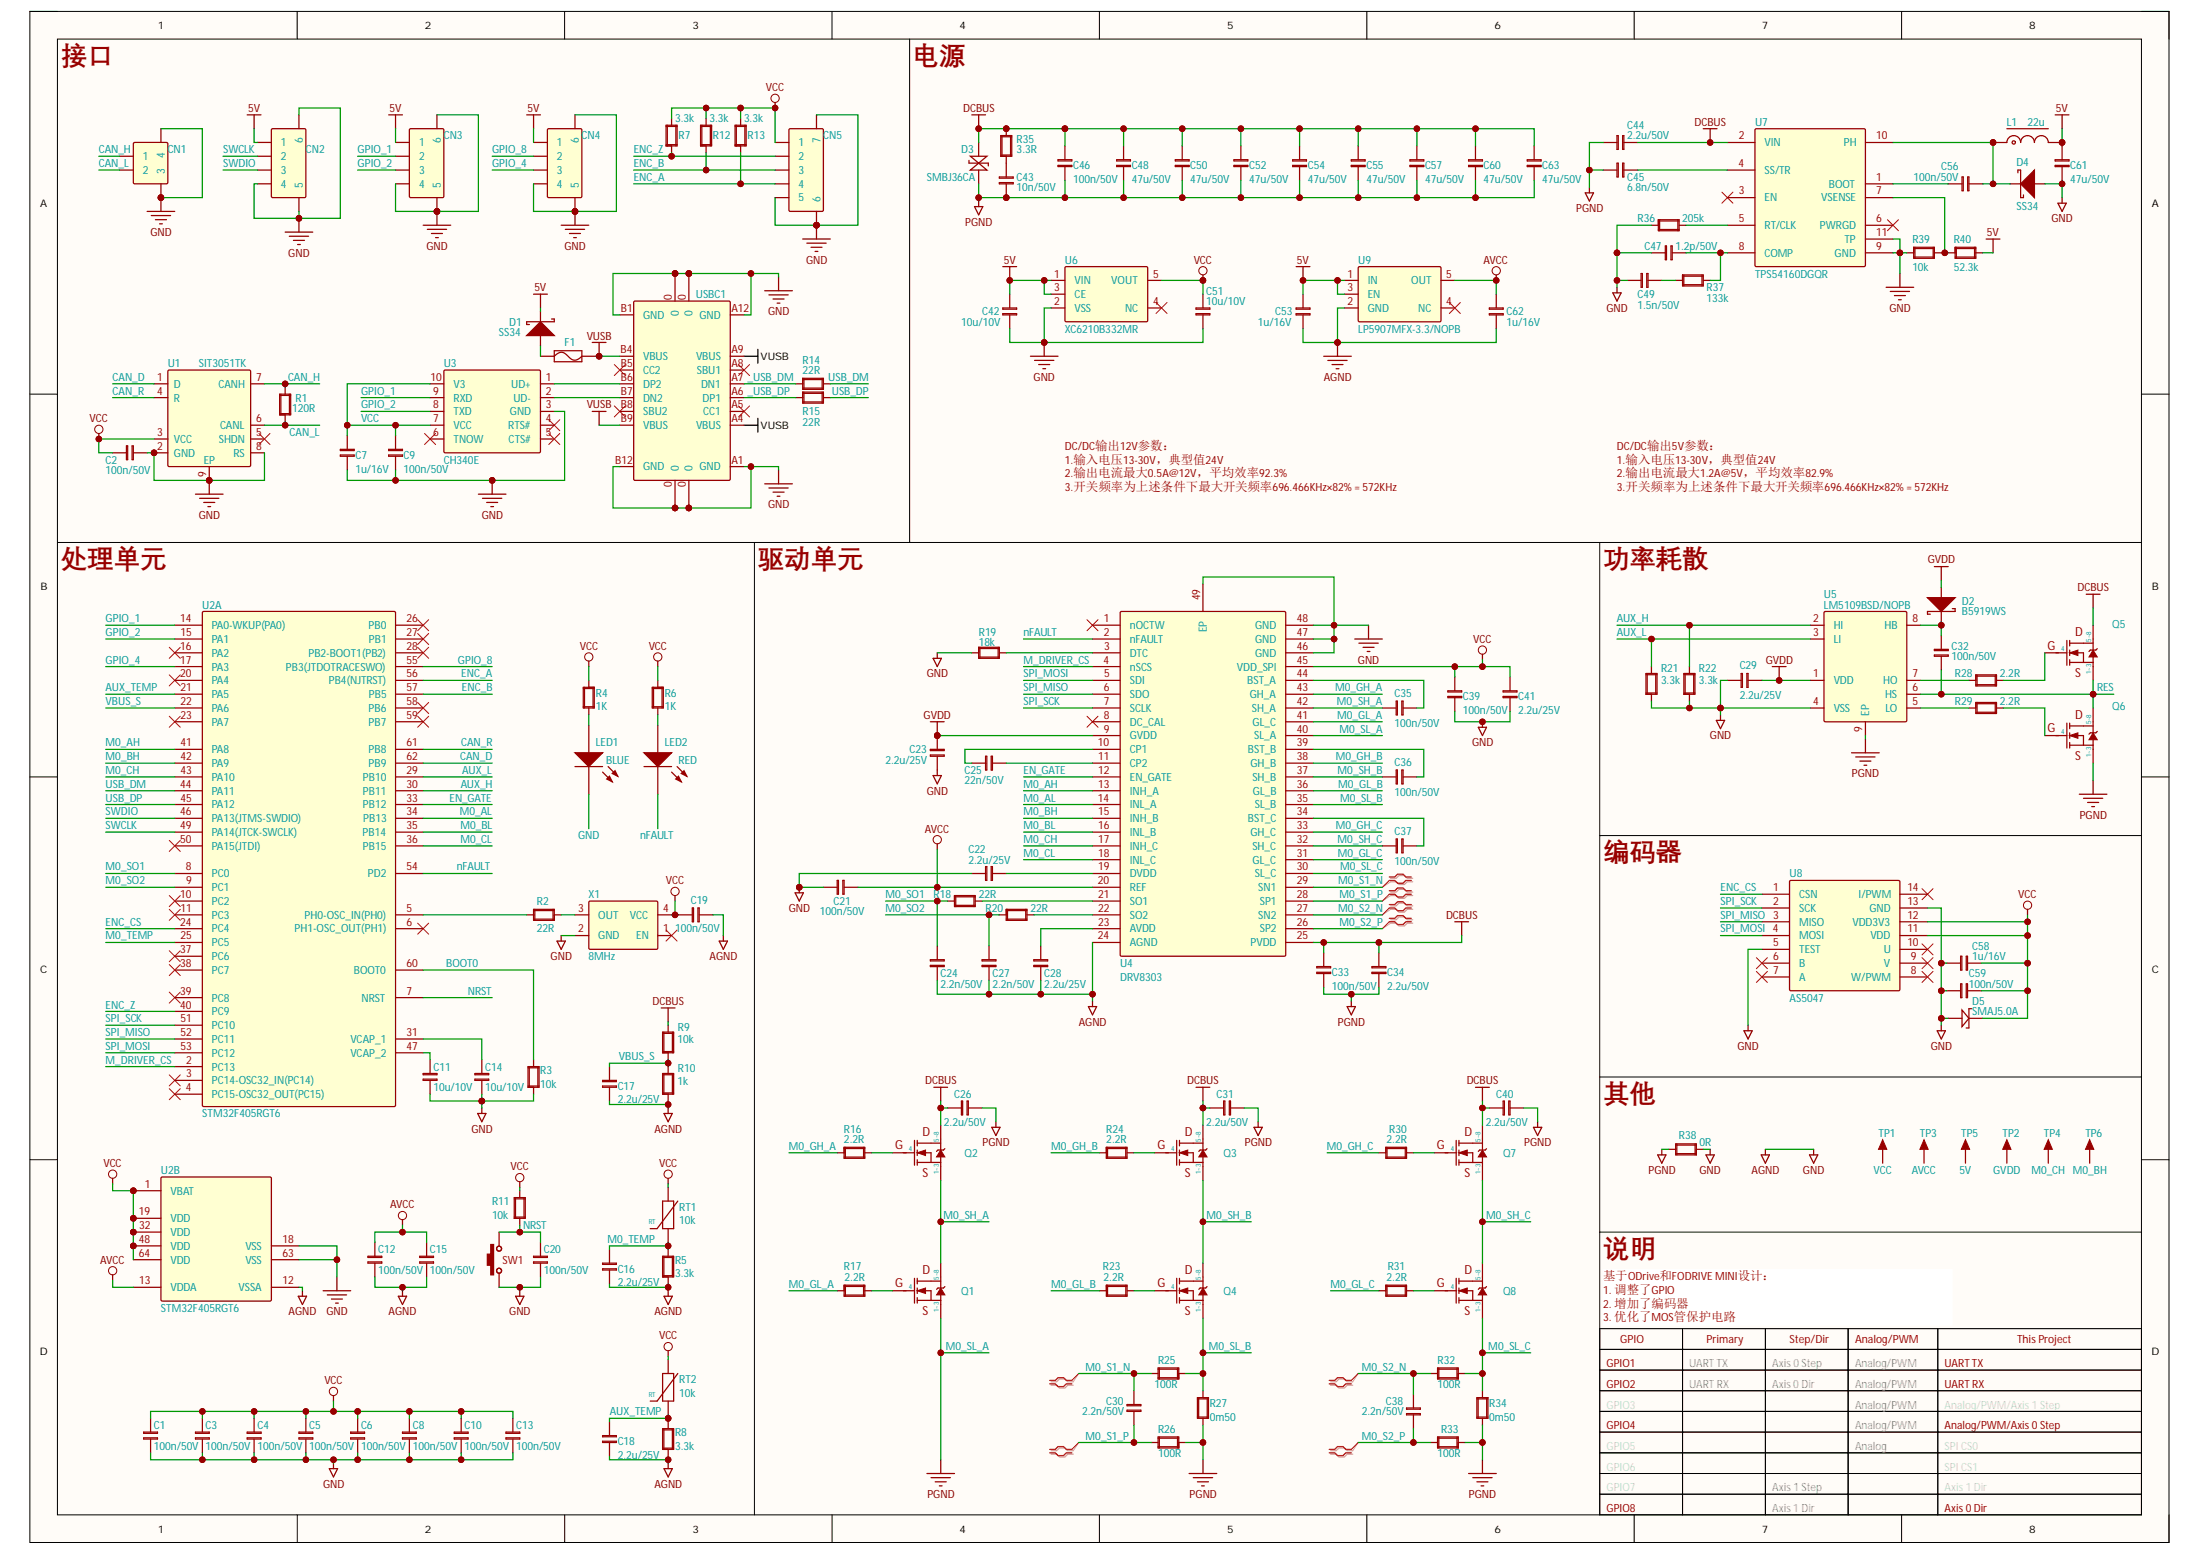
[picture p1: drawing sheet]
# Altium project mdcu.PrjPcb
1 sheet, 145 parts. Net scope: global (net labels, ports and power ports of the same name join across sheets).
Board file: mdcu.PcbDoc

## Sheet mdcu.schdoc
size A3; SheetNumber: 1; SheetTotal: 1

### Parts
C1  100n/50V  [C0402_M]
C2  100n/50V  [C0402_M]
C3  100n/50V  [C0402_M]
C4  100n/50V  [C0402_M]
C5  100n/50V  [C0402_M]
C6  100n/50V  [C0402_M]
C7  1u/16V  [C0402_M]
C8  100n/50V  [C0402_M]
C9  100n/50V  [C0402_M]
C10  100n/50V  [C0402_M]
C11  10u/10V  [C0402_M]
C12  100n/50V  [C0402_M]
C13  100n/50V  [C0402_M]
C14  10u/10V  [C0402_M]
C15  100n/50V  [C0402_M]
C16  2.2u/25V  [C0402_M]
C17  2.2u/25V  [C0402_M]
C18  2.2u/25V  [C0402_M]
C19  100n/50V  [C0402_M]
C20  100n/50V  [C0402_M]
C21  100n/50V  [C0402_M]
C22  2.2u/25V  [C0402_M]
C23  2.2u/25V  [C0402_M]
C24  2.2n/50V  [C0402_M]
C25  22n/50V  [C0402_M]
C26  2.2u/50V  [C0603_M]
C27  2.2n/50V  [C0402_M]
C28  2.2u/25V  [C0402_M]
C29  2.2u/25V  [C0402_M]
C30  2.2n/50V  [C0402_M]
C31  2.2u/50V  [C0603_M]
C32  100n/50V  [C0402_M]
C33  100n/50V  [C0402_M]
C34  2.2u/50V  [C0603_M]
C35  100n/50V  [C0402_M]
C36  100n/50V  [C0402_M]
C37  100n/50V  [C0402_M]
C38  2.2n/50V  [C0402_M]
C39  100n/50V  [C0402_M]
C40  2.2u/50V  [C0603_M]
C41  2.2u/25V  [C0402_M]
C42  10u/10V  [C0402_M]
C43  10n/50V  [C0402_M]
C44  2.2u/50V  [C0603_M]
C45  6.8n/50V  [C0402_M]
C46  100n/50V  [C0402_M]
C47  1.2p/50V  [C0402_M]
C48  47u/50V  [C1812_M]
C49  1.5n/50V  [C0402_M]
C50  47u/50V  [C1812_M]
C51  10u/10V  [C0402_M]
C52  47u/50V  [C1812_M]
C53  1u/16V  [C0402_M]
C54  47u/50V  [C1812_M]
C55  47u/50V  [C1812_M]
C56  100n/50V  [C0402_M]
C57  47u/50V  [C1812_M]
C58  1u/16V  [C0402_M]
C59  100n/50V  [C0402_M]
C60  47u/50V  [C1812_M]
C61  47u/50V  [C1812_M]
C62  1u/16V  [C0402_M]
C63  47u/50V  [C1812_M]
CN1  CON-2P  [SH1.0-WT-2P]  (value not drawn)
CN2  CON-4P  [SH1.0-WT-4P]  (value not drawn)
CN3  CON-4P  [SH1.0-WT-4P]  (value not drawn)
CN4  CON-4P  [SH1.0-WT-4P]  (value not drawn)
CN5  CON-5P  [SH1.0-WT-5P]  (value not drawn)
D1  SS34  [SMA]
D2  B5919WS  [SOD-323]
D3  SMBJ36CA  [SMB-NS]
D4  SS34  [SMA]
D5  SMAJ5.0A  [SMA]
F1  FSMD012-1206-R  [FU 1206]  (value not drawn)
L1  22u  [CDRH73]
LED1  BLUE  [LED0603_B]
LED2  RED  [LED0603_R]
Q1  MOSFET-1N-POWER  [PDFN-8-L6-W5-P1.27-3PAD]  (value not drawn)
Q2  MOSFET-1N-POWER  [PDFN-8-L6-W5-P1.27-3PAD]  (value not drawn)
Q3  MOSFET-1N-POWER  [PDFN-8-L6-W5-P1.27-3PAD]  (value not drawn)
Q4  MOSFET-1N-POWER  [PDFN-8-L6-W5-P1.27-3PAD]  (value not drawn)
Q5  MOSFET-1N-POWER  [PDFN-8-L6-W5-P1.27-3PAD]  (value not drawn)
Q6  MOSFET-1N-POWER  [PDFN-8-L6-W5-P1.27-3PAD]  (value not drawn)
Q7  MOSFET-1N-POWER  [PDFN-8-L6-W5-P1.27-3PAD]  (value not drawn)
Q8  MOSFET-1N-POWER  [PDFN-8-L6-W5-P1.27-3PAD]  (value not drawn)
R1  120R  [R0402_M]
R2  22R  [R0402_M]
R3  10k  [R0402_M]
R4  1K  [R0402_M]
R5  3.3k  [R0402_M]
R6  1K  [R0402_M]
R7  3.3k  [R0402_M]
R8  3.3k  [R0402_M]
R9  10k  [R0402_M]
R10  1k  [R0402_M]
R11  10k  [R0402_M]
R12  3.3k  [R0402_M]
R13  3.3k  [R0402_M]
R14  22R  [R0402_M]
R15  22R  [R0402_M]
R16  2.2R  [R0402_M]
R17  2.2R  [R0402_M]
R18  22R  [R0402_M]
R19  18k  [R0402_M]
R20  22R  [R0402_M]
R21  3.3k  [R0402_M]
R22  3.3k  [R0402_M]
R23  2.2R  [R0402_M]
R24  2.2R  [R0402_M]
R25  100R  [R0402_M]
R26  100R  [R0402_M]
R27  0m50  [R2512-HP_M]
R28  2.2R  [R0402_M]
R29  2.2R  [R0402_M]
R30  2.2R  [R0402_M]
R31  2.2R  [R0402_M]
R32  100R  [R0402_M]
R33  100R  [R0402_M]
R34  0m50  [R2512-HP_M]
R35  3.3R  [R0402_M]
R36  205k  [R0402_M]
R37  133k  [R0402_M]
R38  0R  [R0402_M]
R39  10k  [R0402_M]
R40  52.3k  [R0402_M]
RT1  10k  [R0402-HP_M]
RT2  10k  [R0402-HP_M]
SW1  3x6x5  [SW SMD-3*4*2-180]  (value not drawn)
TP1  VCC  [TEST 1]  (value not drawn)
TP2  GVDD  [TEST 1]  (value not drawn)
TP3  AVCC  [TEST 1]  (value not drawn)
TP4  M0_CH  [TEST 1]  (value not drawn)
TP5  5V  [TEST 1]  (value not drawn)
TP6  M0_BH  [TEST 1]  (value not drawn)
U1  SIT3051TK  [DFN-8_L3.0-W3.0-P0.65-BL-EP-M]
U2  STM32F405RGT6  [TQFP64 10x10_M]  (parts A,B of 2)
U3  CH340E  [MSOP10_L]
U4  DRV8303  [HTSSOP-48_L12.5-W6.1-P0.50-M]
U5  LM5109BSD/NOPB  [WSON-8_L4.0-W4.0-P0.80-TL-EP]
U6  XC6210B332MR  [SOT23-5L]
U7  TPS54160DGQR  [MSOP10-L3.0-W3.0-P0.50-EP]
U8  AS5047  [TSSOP14_M]
U9  LP5907MFX-3.3/NOPB  [SOT23-5L]
USBC1  TYPE-C 2.0 -16P  [USB-C-SMD_16P]  (value not drawn)
X1  8MHz  [OSC-2025-4P]

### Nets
5V: C42.2 C53.2 C61.2 CN2.1 CN3.1 CN4.1 D1.2(K) L1.2 R40.1 TP5.1 U6.1(VIN) U6.3(CE) U9.1(IN) U9.3(EN)
AVCC: C12.2 C15.2 C21.1 C62.2 TP3.1 U2.13(VDDA) U4.20(REF) U9.5(OUT)
DCBUS: C26.2 C31.2 C33.2 C34.2 C40.2 C44.2 C46.2 C48.2 C50.2 C52.2 C54.2 C55.2 C57.2 C60.2 C63.2 D3.1(A) Q2.D Q3.D Q5.D Q7.D R9.1 R35.1 U4.25(PVDD) U7.2(VIN)
GND: C1.1 C2.1 C3.1 C4.1 C5.1 C6.1 C7.1 C8.1 C9.1 C10.1 C11.1 C12.1 C13.1 C14.1 C15.1 C16.1 C17.1 C18.1 C19.1 C20.1 C21.2 C22.2 C23.1 C24.1 C27.1 C28.1 C29.1 C39.1 C41.1 C42.1 C47.1 C49.1 C51.1 C53.1 C58.1 C59.1 C61.1 C62.1 CN1.3 CN1.4 CN2.4 CN2.5 CN2.6 CN3.4 CN3.5 CN3.6 CN4.4 CN4.5 CN4.6 CN5.5 CN5.6 CN5.7 D4.1(A) D5.1(A) LED1.2(K) R3.2 R5.2 R8.2 R10.2 R19.2 R21.2 R22.2 R36.2 R38.2 R39.2 SW1.1 U1.2(GND) U1.8(RS) U1.9(EP) U2.12(VSSA) U2.18(VSS) U2.63(VSS) U3.3(GND) U4.24(AGND) U4.46(GND) U4.47(GND) U4.48(GND) U4.49(EP) U5.4(VSS) U6.2(VSS) U7.9(GND) U7.11(TP) U8.5(TEST) U8.13(GND) U9.2(GND) USBC1.0 USBC1.A1(GND) USBC1.A12(GND) USBC1.B1(GND) USBC1.B12(GND) X1.2(GND)  [also labelled AGND]
GVDD: C23.2 C29.2 D2.1(A) TP2.1 U4.9(GVDD) U5.1(VDD)
M0_SL_A: C26.1 C31.1 C33.1 C34.1 C40.1 C43.1 C44.1 C45.1 C46.1 C48.1 C50.1 C52.1 C54.1 C55.1 C57.1 C60.1 C63.1 D3.2(K) Q1.S Q6.S R26.2 R27.1 R33.2 R34.1 R38.1 U4.40(SL_A) U5.9(EP)  [also labelled PGND]
VCC: C1.2 C2.2 C3.2 C4.2 C5.2 C6.2 C7.2 C8.2 C9.2 C10.2 C13.2 C19.2 C39.2 C41.2 C51.2 C58.2 C59.2 CN5.1 D5.2(K) R4.2 R6.2 R7.1 R11.1 R12.1 R13.1 RT1.2 RT2.2 TP1.1 U1.3(VCC) U2.1(VBAT) U2.19(VDD) U2.32(VDD) U2.48(VDD) U2.64(VDD) U3.7(VCC) U3.10(V3) U4.45(VDD_SPI) U6.5(VOUT) U8.11(VDD) U8.12(VDD3V3) X1.4(VCC)
VUSB: F1.1 USBC1.A4(VBUS) USBC1.A9(VBUS) USBC1.B4(VBUS) USBC1.B9(VBUS)
_USB_DM: R14.2 USBC1.A7(DN1)
_USB_DP: R15.2 USBC1.A6(DP1)
AUX_H: R22.1 U2.30(PB11) U5.2(HI)
AUX_L: R21.1 U2.29(PB10) U5.3(LI)
AUX_TEMP: C18.2 R8.1 RT2.1 U2.21(PA5)
BOOT0: R3.1 U2.60(BOOT0)
CAN_D: U1.1(D) U2.62(PB9)
CAN_H: CN1.1 R1.1 U1.7(CANH)
CAN_L: CN1.2 R1.2 U1.6(CANL)
CAN_R: U1.4(R) U2.61(PB8)
EN_GATE: U2.33(PB12) U4.12(EN_GATE)
ENC_A: CN5.4 R13.2 U2.56(PB4(NJTRST))
ENC_B: CN5.3 R12.2 U2.57(PB5)
ENC_CS: U2.24(PC4) U8.1(CSN)
ENC_Z: CN5.2 R7.2 U2.40(PC9)
GPIO_1: CN3.2 U2.14(PA0-WKUP(PA0)) U3.9(RXD)
GPIO_2: CN3.3 U2.15(PA1) U3.8(TXD)
GPIO_4: CN4.3 U2.17(PA3)
GPIO_8: CN4.2 U2.55(PB3(JTDOTRACESWO))
M0_AH: U2.41(PA8) U4.13(INH_A)
M0_AL: U2.34(PB13) U4.14(INL_A)
M0_BH: TP6.1 U2.42(PA9) U4.15(INH_B)
M0_BL: U2.35(PB14) U4.16(INL_B)
M0_CH: TP4.1 U2.43(PA10) U4.17(INH_C)
M0_CL: U2.36(PB15) U4.18(INL_C)
M0_GH_A: R16.2 U4.43(GH_A)
M0_GH_B: R24.2 U4.38(GH_B)
M0_GH_C: R30.2 U4.33(GH_C)
M0_GL_A: R17.2 U4.41(GL_C)
M0_GL_B: R23.2 U4.36(GL_B)
M0_GL_C: R31.2 U4.31(GL_C)
M0_S1_N: C30.2 R25.1 U4.29(SN1)
M0_S1_P: C30.1 R26.1 U4.28(SP1)
M0_S2_N: C38.2 R32.1 U4.27(SN2)
M0_S2_P: C38.1 R33.1 U4.26(SP2)
M0_SH_A: C35.1 Q1.D Q2.S U4.42(SH_A)
M0_SH_B: C36.1 Q3.S Q4.D U4.37(SH_B)
M0_SH_C: C37.1 Q7.S Q8.D U4.32(SH_C)
M0_SL_B: Q4.S R25.2 R27.2 U4.35(SL_B)
M0_SL_C: Q8.S R32.2 R34.2 U4.30(SL_C)
M0_SO1: C24.2 R18.2 U2.8(PC0)
M0_SO2: C27.2 R20.2 U2.9(PC1)
M0_TEMP: C16.2 R5.1 RT1.1 U2.25(PC5)
M_DRIVER_CS: U2.2(PC13) U4.4(nSCS)
nFAULT: LED2.2(K) U2.54(PD2) U4.2(nFAULT)
NRST: C20.2 R11.2 SW1.2 U2.7(NRST)
RES: C32.1 Q5.S Q6.D U5.6(HS)
SPI_MISO: U2.52(PC11) U4.6(SDO) U8.3(MISO)
SPI_MOSI: U2.53(PC12) U4.5(SDI) U8.4(MOSI)
SPI_SCK: U2.51(PC10) U4.7(SCLK) U8.2(SCK)
SWCLK: CN2.2 U2.49(PA14(JTCK-SWCLK))
SWDIO: CN2.3 U2.46(PA13(JTMS-SWDIO))
USB_DM: R14.1 U2.44(PA11)
USB_DP: R15.1 U2.45(PA12)
VBUS_S: C17.2 R9.2 R10.1 U2.22(PA6)
NetC11_2: C11.2 U2.47(VCAP_2)
NetC14_2: C14.2 U2.31(VCAP_1)
NetC22_1: C22.1 U4.19(DVDD)
NetC25_1: C25.1 U4.10(CP1)
NetC25_2: C25.2 U4.11(CP2)
NetC28_2: C28.2 U4.23(AVDD)
NetC32_2: C32.2 D2.2(K) U5.8(HB)
NetC35_2: C35.2 U4.44(BST_A)
NetC36_2: C36.2 U4.39(BST_B)
NetC37_2: C37.2 U4.34(BST_C)
NetC43_2: C43.2 R35.2
NetC45_2: C45.2 U7.4(SS/TR)
NetC47_2: C47.2 R37.1 U7.8(COMP)
NetC49_2: C49.2 R37.2
NetC56_1: C56.1 U7.1(BOOT)
NetC56_2: C56.2 D4.2(K) L1.1 U7.10(PH)
NetD1_1: D1.1(A) F1.2
NetLED1_1: LED1.1(A) R4.1
NetLED2_1: LED2.1(A) R6.1
NetQ1_G: Q1.G R17.1
NetQ2_G: Q2.G R16.1
NetQ3_G: Q3.G R24.1
NetQ4_G: Q4.G R23.1
NetQ5_G: Q5.G R28.1
NetQ6_G: Q6.G R29.1
NetQ7_G: Q7.G R30.1
NetQ8_G: Q8.G R31.1
NetR2_1: R2.1 U2.5(PH0-OSC_IN(PH0))
NetR2_2: R2.2 X1.3(OUT)
NetR18_1: R18.1 U4.21(SO1)
NetR19_1: R19.1 U4.3(DTC)
NetR20_1: R20.1 U4.22(SO2)
NetR28_2: R28.2 U5.7(HO)
NetR29_2: R29.2 U5.5(LO)
NetR36_1: R36.1 U7.5(RT/CLK)
NetR39_1: R39.1 R40.2 U7.7(VSENSE)
NetU3_1: U3.1(UD+) USBC1.B6(DP2)
NetU3_2: U3.2(UD-) USBC1.B7(DN2)

Not connected (* = marked no-connect by the designer): U1 5(SHDN)*; U2 3(PC14-OSC32_IN(PC14))* 4(PC15-OSC32_OUT(PC15))* 6(PH1-OSC_OUT(PH1))* 10(PC2)* 11(PC3)* 16(PA2)* 20(PA4)* 23(PA7)* 26(PB0)* 27(PB1)* 28(PB2-BOOT1(PB2))* 37(PC6)* 38(PC7)* 39(PC8)* 50(PA15(JTDI))* 58(PB6)* 59(PB7)*; U3 4(RTS#)* 5(CTS#)* 6(TNOW)*; U4 1(nOCTW)* 8(DC_CAL)*; U6 4(NC)*; U7 3(EN)* 6(PWRGD)*; U8 6(B)* 7(A)* 8(W/PWM)* 9(V)* 10(U)* 14(I/PWM)*; U9 4(NC)*; USBC1 A5(CC1)* A8(SBU1)* B5(CC2)* B8(SBU2)*; X1 1(EN)*

### Layout directives
differential pair: M0_S1_N, M0_S1_P, M0_S2_N, M0_S2_P

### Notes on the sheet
- 接口
- 电源
- DC/DC输出12V参数：
  1.输入电压13-30V，典型值24V
  2.输出电流最大0.5A@12V，平均效率92.3%
  3.开关频率为上述条件下最大开关频率696.466KHz×82% = 572KHz
- DC/DC输出5V参数：
  1.输入电压13-30V，典型值24V
  2.输出电流最大1.2A@5V，平均效率82.9%
  3.开关频率为上述条件下最大开关频率696.466KHz×82% = 572KHz
- 处理单元
- 驱动单元
- 功率耗散
- 编码器
- 其他
- 说明
- 基于ODrive和FODRIVE MINI设计：
  1. 调整了GPIO
  2. 增加了编码器
  3. 优化了MOS管保护电路
- GPIO
- Primary
- Step/Dir
- Analog/PWM
- This Project
- GPIO4
- GPIO3
- GPIO2
- GPIO1
- UART RX
- UART TX
- Axis 0 Step
- Axis 0 Dir
- Analog/PWM/Axis 0 Step
- Analog/PWM/Axis 1 Step
- GPIO5
- GPIO7
- GPIO6
- Axis 1 Step
- Analog
- Axis 1 Dir
- SPI CS1
- SPI CS0
- GPIO8
